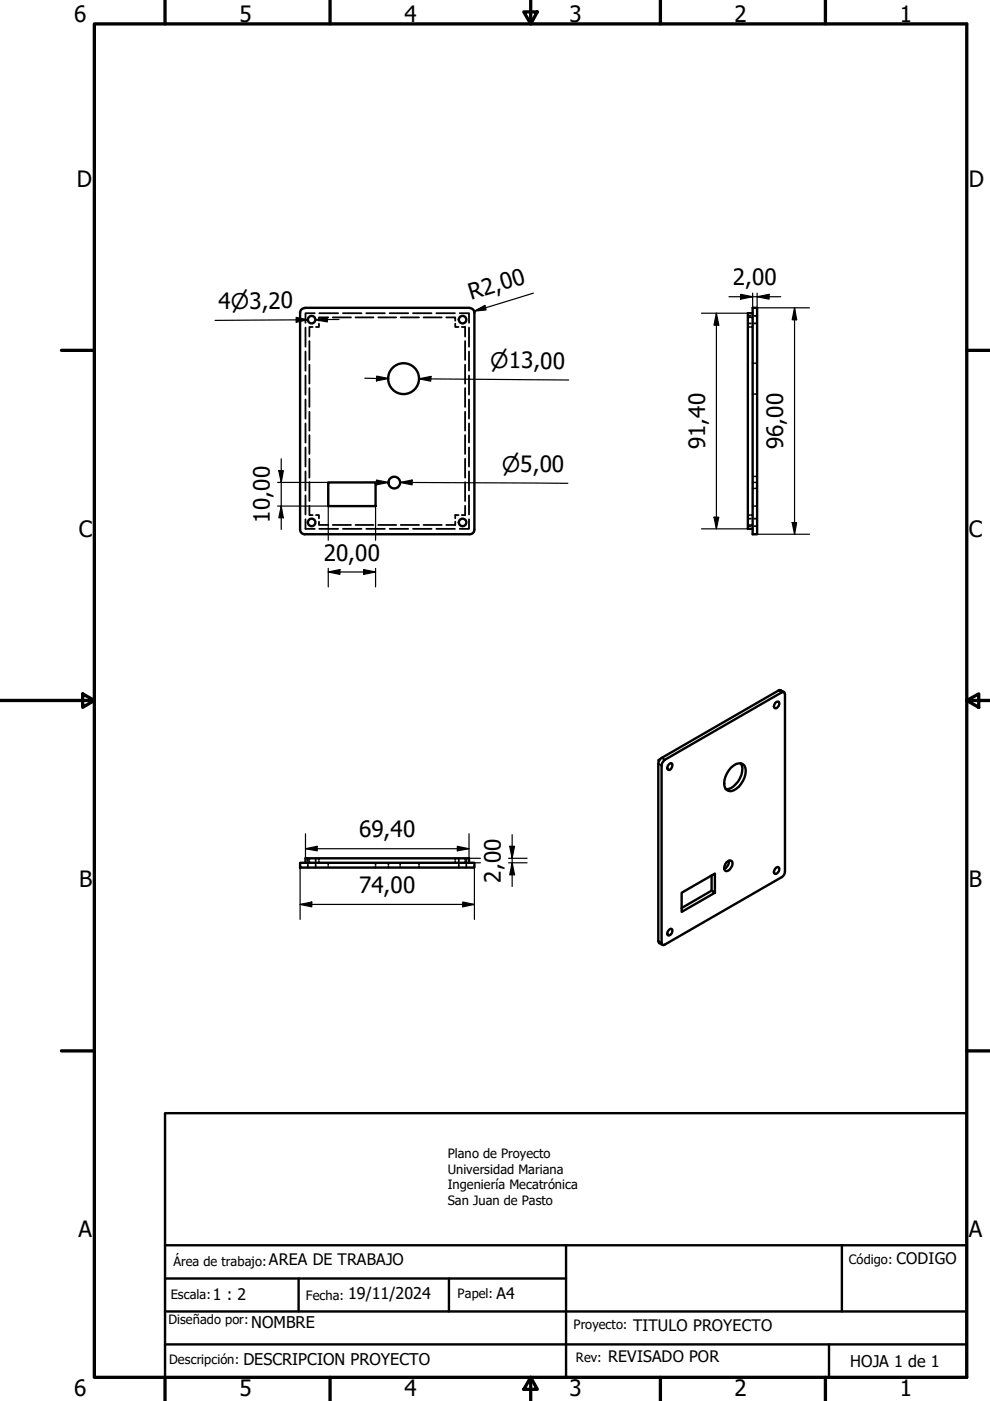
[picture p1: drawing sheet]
<svg xmlns="http://www.w3.org/2000/svg" width="210mm" height="297mm" viewBox="0 0 210 297" stroke-linecap="round" stroke-linejoin="round" font-family="sans-serif">
<!-- layer: Oculto (ISO) -->
<g fill="none" stroke="#000" stroke-width=".38">
<path d="M64.8 69.5v4M64.8 74.5v4.1M64.8 79.6v4.1M65.6 72.3v4M65.6 77.3v4M66.3 69.3h-.7v2.1M66.7 66.4h-1.9v2M67.6 68.6v.7h-.6M67.7 66.4h4M69.6 67.3h-2v.7M70.5 67.3h3.9M72.7 66.4h3.9"/>
<path d="M75.4 67.3h3.8M77.7 66.4h3.9M80.2 67.3h3.8M82.6 66.4h4M85 67.3h3.8M87.6 66.4h3.9M89.8 67.3h3.9M92.5 66.4h4M94.6 67.3h1.9v.7M96.5 68.6v.7h.7M97.5 66.4h1.9v2M97.9 69.3h.7v2.1"/>
<path d="M98.6 72.3v4M98.6 77.3v4M99.4 69.5v4M99.4 74.5v4.1M99.4 79.6v4.1M158.6 67.3h.3M158.6 69.3h.3M158.6 67h.6M158.6 68.6h.6M159.2 67.3h.4M159.2 69.3h.4M159.6 77h.3"/>
<path d="M159.9 67h.6M159.9 68.6h.6M160.2 77h.3M64.8 84.7v4.1M64.8 89.8v4M64.8 94.9v4M64.8 99.9v4.1M65.6 82.3v4M65.6 87.3v4M65.6 92.3v4M65.6 97.3v4M98.6 82.3v4"/>
<path d="M98.6 87.3v4M98.6 92.3v4M98.6 97.3v4M99.4 84.7v4.1M99.4 89.8v4M99.4 94.9v4M99.4 99.9v4.1M159.6 83.6h.3M160.2 83.6h.3M64.8 110.1v2h1.9M64.8 105v4.1M65.6 107.2v2h.7"/>
<path d="M65.6 102.2v4M67 109.2h.6v.7M67.6 110.6v.7h2M67.7 112.1h4M70.5 111.3h3.9M72.7 112.1h3.9M75.4 111.3h3.8M77.7 112.1h3.9M80.2 111.3h3.8M82.6 112.1h4M85 111.3h3.8M87.6 112.1h3.9"/>
<path d="M89.8 111.3h3.9M92.5 112.1h4M96.5 110.6v.7h-1.9M97.2 109.2h-.7v.7M98.6 107.2v2h-.7M98.6 102.2v4M99.4 110.1v2h-1.9M99.4 105v4.1M158.6 109.2h.3M158.6 111.3h.3M158.6 110h.6M158.6 111.6h.6"/>
<path d="M159.2 109.2h.4M159.2 111.3h.4M159.6 107.3h.3M159.6 102.3h.3M159.6 101h.3M159.6 103.6h.3M159.9 110h.6M159.9 111.6h.6M160.2 107.3h.3M160.2 102.3h.3M160.2 101h.3M160.2 103.6h.3"/>
<path d="M65.3 182v.6M65.3 183.3v.6M65.6 182v.3M65.6 182.6v.3M66.9 182v.6M66.9 183.3v.6M67.6 182v.3M67.6 182.6v.3M69.6 182.9v.4M69.6 183.6v.3M79.6 182.9v.4M79.6 183.6v.3"/>
<path d="M82.4 182.9v.4M82.4 183.6v.3M84.8 182.9v.4M84.8 183.6v.3M88.8 182.9v.4M88.8 183.6v.3M96.5 182v.3M96.5 182.6v.3M97.3 182v.6M97.3 183.3v.6M98.6 182v.3M98.6 182.6v.3"/>
<path d="M98.9 182v.6M98.9 183.3v.6"/>
</g>
<!-- layer: Visible (ISO) -->
<g fill="none" stroke="#000" stroke-width=".51">
<path d="M63.6 66.3v46a.98 .98 0 0 0 1 1M64.6 65.3h35M64.6 65.3a.98 .98 0 0 0-1 1M99.6 65.3a.98 .98 0 0 1 1 1M100.6 66.3v46a.98 .98 0 0 1-1 1M159.6 65.3h.9v48h-.9zM159.6 66.4h-1v45.7h1M64.6 113.3h35M69.6 102.3h10v5h-10zM164.3 149.1l.3-.3h.5a.96 .96 0 0 1-.8 1.4l-.2-.4zM166.2 146.7l-.7-.3h-.5l-24.7 14.3a1.4 1.4 0 0 0-.7 1.2v37.6l.2 .4 .7 .4M139.6 161.1l.2 .1"/>
<path d="M139.9 161l-.3 .1v.3M140.7 161.3l25-14.5 .5-.1 .2 .5v37.6a1.4 1.4 0 0 1-.7 1.2l-24.7 14.3h-.5l-.2-.4v-37.5zM141.7 162.2l.5-.4h.2a.97 .97 0 0 1-.7 1.4l-.2-.3zM155 162.7a2.15 2.15 0 0 1 2.5-.7 2.87 2.87 0 0 1 0 3.5 4 4 0 0 1-2.5 2.3 1.4 1.4 0 0 1-1.5-1.7 5.1 5.1 0 0 1 1.5-3.4zM157 161.8a3.7 3.7 0 0 1-1 4.4 2.45 2.45 0 0 1-2.1 1.1M63.6 182.9h37v1h-37zM64.8 182.9v-.9h34.6v.9M141.7 197.3l.5-.4 .2 .1a.97 .97 0 0 1-.7 1.4l-.2-.4zM150.9 185.6v3.2l-6.4 3.7M150.9 188.8l.7 .5-7.1 4v-4l7.1-4.1v4.1M154.1 182.8l.6-.4 .3 .1a.97 .97 0 0 1 0 1.4 1.04 1.04 0 0 1-1.2 .7 1.3 1.3 0 0 1 .3-1.8zM154.6 182.5a1.82 1.82 0 0 1-1.1 1.8"/>
<path d="M164.3 184.2l.5-.4 .3 .1a.96 .96 0 0 1-.8 1.4l-.2-.4z"/>
<circle cx="66.1" cy="67.8" r=".79"/>
<circle cx="98.1" cy="67.8" r=".79"/>
<circle cx="85.6" cy="80.3" r="3.3"/>
<circle cx="66.1" cy="110.8" r=".79"/>
<circle cx="83.6" cy="102.3" r="1.24"/>
<circle cx="98.1" cy="110.8" r=".79"/>
</g>
<!-- layer: Visible fina (ISO) -->
<path d="M165 146.4l.7 .4M139.6 161.9l.7 .5M140.3 160.7l.7 .4M139.6 199.5l.7 .4" fill="none" stroke="#000" stroke-width=".38"/>
<path d="M35 236h170v56h-170zM35 271.1h85M35 278.1h170M35 264h170M63.3 271.1v7M95.2 271.1v7M120 264v28M178.5 264v14.1M35 285h170M175.8 285v7" fill="none" stroke="#000" stroke-width=".51"/>
<!-- layer: Borde (ISO) -->
<g fill="none" stroke="#000" stroke-width=".7">
<path d="M20 5.1h185v286.9h-185zM35 0v5.1M70 0v5.1M111.1 2.5h2.8l-1.4 2.6zM112.5 0v5.1M140 0v5.1M175 0v5.1M13 74.3h7M205 74.3h5M0 148.5h20M17.5 147.1l2.5 1.4-2.5 1.5zM205 148.5l2.5-1.4v2.9z"/>
<path d="M205 148.5h5M13 222.8h7M205 222.8h5M35 292v5M70 292v5M112.5 292l1.4 2.6h-2.8zM112.5 292v5M140 292v5M175 292v5"/>
</g>
<!-- layer: Cota (ISO) -->
<g fill="none" stroke="#000" stroke-width=".25">
<path d="M62.8 67.3l2.5 .5-2.5 .5zM62.8 67.8h2.5l-19.7 .1M66.9 67.8l2.5-.5v.9zM71.9 67.7l-5 .1M79.9 79.7l2.5 .5-2.6 .6zM100.6 66l2.2-1.2 .3 .9zM113.1 62.2l-12.5 3.8M148.7 66.4h9.9M151.9 66.4l.5 2.5h-1zM151.9 66.4v45.7M154.6 62.9h10.9M157 62.4l2.6 .5-2.6 .5z"/>
<path d="M159.6 62.2v3.1M160.5 62.9l2.6-.5v1zM160.5 62.2v3.1h11.1M168.5 65.3l.4 2.5h-.9zM168.5 65.3v48M59.1 99.8h1l-.5 2.5zM59.6 97.3v15M77.3 80.2h5.1M88.8 80.3l2.6-.5-.1 1zM91.4 80.3h-2.6l31.8 .3M58.9 102.3h10.7M58.9 107.3h10.7v7.2"/>
<path d="M59.6 107.3l.5 2.5h-1zM77.3 102.3h5.1M79.6 107.3v7.2M79.8 101.8l2.6 .5-2.6 .5zM84.8 102.3l2.6-.5v1zM87.4 102.3h-2.6l35.6 .2M148.7 112.1h9.9M151.4 109.7h1l-.5 2.4zM160.5 113.3h11.1M168 110.8h.9l-.4 2.5zM69.6 121.3l2.5-.5v1zM69.6 121.3h10"/>
<path d="M69.6 120.5v3.9M77.1 120.8l2.5 .5-2.5 .5zM79.6 120.5v3.9M64.8 179.9l2.4-.5v1zM64.8 179.9h34.6M64.8 176.8v5.2M97 179.4l2.4 .5-2.4 .5zM99.4 176.8v5.2h2.5M108.1 179.4h1l-.5 2.6zM108.6 177v10.9M63.6 191.8l2.5-.6v1.1zM63.6 191.8h37"/>
<path d="M63.6 183.9v11M98.1 191.2l2.5 .6-2.5 .5zM98.6 182.9h3.3M100.6 183.9v11M107.8 182h4M107.8 182.9h4M108.6 182.9l.5 2.6h-1z"/>
</g>
<g fill="#000">
<path d="M62.8 67.3l2.5 .5-2.5 .5zM66.9 67.8l2.5-.5v.9zM88.8 80.3l2.6-.5-.1 1zM100.6 66l2.2-1.2 .3 .9zM151.9 66.4l.5 2.5h-1zM157 62.4l2.6 .5-2.6 .5zM160.5 62.9l2.6-.5v1zM168.5 65.3l.4 2.5h-.9zM59.1 99.8h1l-.5 2.5zM79.9 79.7l2.5 .5-2.6 .6zM59.6 107.3l.5 2.5h-1zM79.8 101.8l2.6 .5-2.6 .5z"/>
<path d="M84.8 102.3l2.6-.5v1zM151.4 109.7h1l-.5 2.4zM168 110.8h.9l-.4 2.5zM69.6 121.3l2.5-.5v1zM77.1 120.8l2.5 .5-2.5 .5zM64.8 179.9l2.4-.5v1zM108.1 179.4h1l-.5 2.6zM63.6 191.8l2.5-.6v1.1zM97 179.4l2.4 .5-2.4 .5zM98.1 191.2l2.5 .6-2.5 .5zM108.6 182.9l.5 2.6h-1z"/>
</g>
<g font-size="4.8">
<text x="15.7" y="4.6">6</text>
<text x="50.8" y="4.6">5</text>
<text x="85.8" y="4.6">4</text>
<text x="120.8" y="4.6">3</text>
<text x="155.8" y="4.6">2</text>
<text x="190.8" y="4.6">1</text>
<text x="16.3" y="39.5">D</text>
<text x="205.4" y="39.5">D</text>
<text x="46.4" y="65.5">4⌀3,20</text>
<text x="99.9" y="63.7" transform="rotate(-17 99.9 63.7)">R2,00</text>
<text x="155.4" y="60.5">2,00</text>
<text x="149.5" y="95.2" transform="rotate(-90 149.5 95.2)">91,40</text>
<text x="166.1" y="95.2" transform="rotate(-90 166.1 95.2)">96,00</text>
<text x="16.7" y="113.8">C</text>
<text x="57.2" y="110.8" transform="rotate(-90 57.2 110.8)">10,00</text>
<text x="205.4" y="113.8">C</text>
<text x="68.6" y="118.9">20,00</text>
<text x="76.1" y="177.5">69,40</text>
<text x="16.8" y="188">B</text>
<text x="76.1" y="189.3">74,00</text>
<text x="106.2" y="187.1" transform="rotate(-90 106.2 187.1)">2,00</text>
<text x="205.4" y="188">B</text>
<text x="16.6" y="262.3">A</text>
<text x="205.4" y="262.3">A</text>
<text x="15.7" y="296">6</text>
<text x="50.8" y="296">5</text>
<text x="85.8" y="296">4</text>
<text x="120.8" y="296">3</text>
<text x="155.8" y="296">2</text>
<text x="190.8" y="296">1</text>
</g>
<g font-size="4.6">
<text x="103.9" y="78">⌀13,00</text>
<text x="106.4" y="100">⌀5,00</text>
</g>
<g font-size="3.4">
<text x="57" y="268.2">AREA DE TRABAJO</text>
<text x="190.1" y="267.9">CODIGO</text>
<text x="45.1" y="275.6">1 : 2</text>
<text x="73.8" y="275.4">19/11/2024</text>
<text x="105.3" y="275.4">A4</text>
<text x="53.3" y="281.5">NOMBRE</text>
<text x="134.2" y="282.2">TITULO PROYECTO</text>
<text x="51.6" y="289.4">DESCRIPCION PROYECTO</text>
<text x="129" y="288.8">REVISADO POR</text>
<text x="180.3" y="289.8">HOJA 1 de 1</text>
</g>
<g font-size="2.7">
<text x="94.9" y="245.6">Plano de Proyecto</text>
<text x="94.9" y="248.9">Universidad Mariana</text>
<text x="94.9" y="252.1">Ingeniería Mecatrónica</text>
<text x="94.9" y="255.4">San Juan de Pasto</text>
<text x="36.8" y="268.3">Área de trabajo:</text>
<text x="180" y="268.1">Código:</text>
<text x="36.2" y="275.5">Escala:</text>
<text x="64.8" y="275.6">Fecha:</text>
<text x="97" y="275.3">Papel:</text>
<text x="35.8" y="280.7">Diseñado por:</text>
<text x="121.6" y="281.9">Proyecto:</text>
<text x="35.9" y="289.3">Descripción:</text>
<text x="122.1" y="288.8">Rev:</text>
</g>
</svg>
